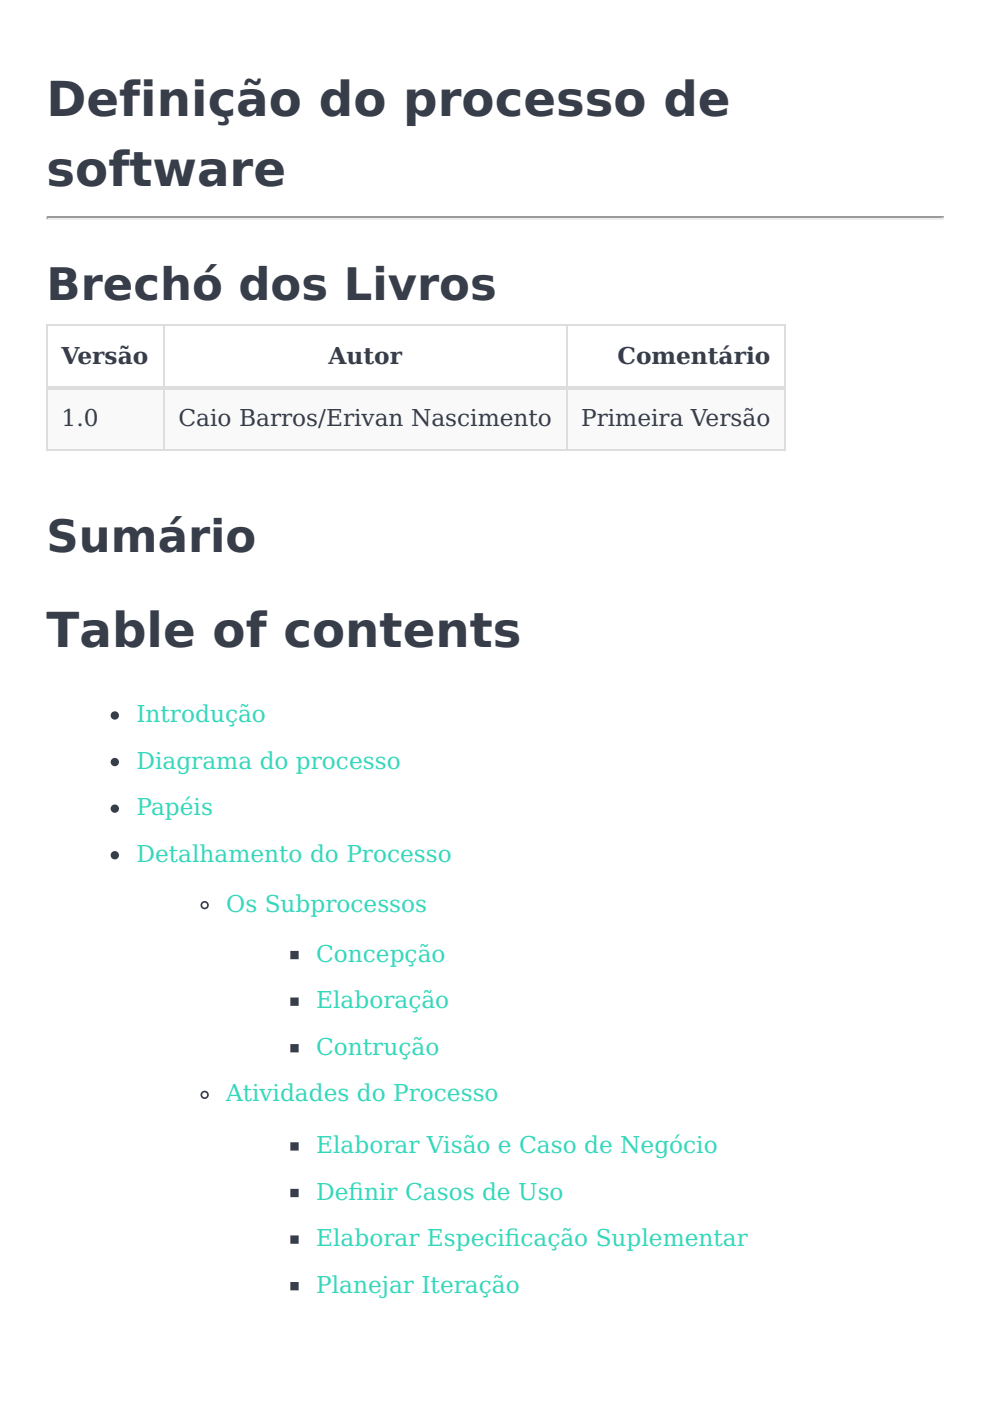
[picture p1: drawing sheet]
<svg xmlns="http://www.w3.org/2000/svg" width="210mm" height="297mm" viewBox="0 0 210 297" stroke-linecap="round" stroke-linejoin="round" font-family="sans-serif">
<path d="M9.9 46h190.1" fill="none" stroke="#9a9a9a" stroke-width=".35"/>
<path d="M9.9 46.4h190.1" fill="none" stroke="#eee" stroke-width=".35"/>
<path d="M9.9 45.9h.3v.3l-.3 .4z" fill="#9a9a9a"/>
<path d="M200 45.9v.7h-.3v-.4z" fill="#eee"/>
<g fill="#f9f9f9">
<path d="M9.9 82.2h24.7v13h-24.7z"/>
<path d="M34.6 82.2h85.3v13h-85.3z"/>
<path d="M119.9 82.2h46.3v13h-46.3z"/>
</g>
<path d="M9.9 69h156.6M10.1 68.8v26.8M34.7 68.8v26.8M120.1 68.8v26.8M166.3 68.8v26.8M9.9 95.4h156.6" fill="none" stroke="#ddd" stroke-width=".35"/>
<g fill="#ddd">
<path d="M119.9 81.8h46.6v.7h-46.6z"/>
<path d="M34.6 81.8h85.7v.7h-85.7z"/>
<path d="M9.9 81.8h25v.7h-25z"/>
</g>
<g fill="#373d49" stroke="#373d49" stroke-width=".35">
<circle cx="24.3" cy="151.7" r=".71"/>
<circle cx="24.3" cy="161.6" r=".71"/>
<circle cx="24.3" cy="171.5" r=".71"/>
<circle cx="24.3" cy="181.3" r=".71"/>
</g>
<g fill="none" stroke="#373d49" stroke-width=".35">
<circle cx="43.4" cy="191.9" r=".71"/>
<circle cx="43.4" cy="232.1" r=".71"/>
</g>
<g fill="#373d49" stroke="#373d49" stroke-width=".35">
<path d="M61.7 201.8h1.4v1.4h-1.4z"/>
<path d="M61.7 211.7h1.4v1.4h-1.4z"/>
<path d="M61.7 221.5h1.4v1.5h-1.4z"/>
<path d="M61.7 242.4h1.4v1.4h-1.4z"/>
<path d="M61.7 252.2h1.4v1.4h-1.4z"/>
<path d="M61.7 262.1h1.4v1.4h-1.4z"/>
<path d="M61.7 272h1.4v1.4h-1.4z"/>
</g>
<g font-size="10.2" fill="#373d49">
<text x="9.9" y="24.7">Definição do processo de</text>
<text x="9.9" y="39.5">software</text>
<text x="9.9" y="137.2">Table of contents</text>
</g>
<g font-size="9.5" fill="#373d49">
<text x="9.9" y="63.5">Brechó dos Livros</text>
<text x="9.9" y="117.1">Sumário</text>
</g>
<g font-size="4.9" fill="#373d49">
<text x="13.1" y="77.3">Versão</text>
<text x="69.6" y="77.3">Autor</text>
<text x="130.9" y="77.3">Comentário</text>
<text x="13.1" y="90.3">1.0</text>
<text x="37.8" y="90.3">Caio Barros/Erivan Nascimento</text>
<text x="123.2" y="90.3">Primeira Versão</text>
</g>
<g font-size="4.9" fill="#35d7bb">
<text x="28.9" y="153.1">Introdução</text>
<text x="28.9" y="163">Diagrama do processo</text>
<text x="28.9" y="172.9">Papéis</text>
<text x="28.9" y="182.7">Detalhamento do Processo</text>
<text x="48" y="193.3">Os Subprocessos</text>
<text x="67" y="203.9">Concepção</text>
<text x="67" y="213.8">Elaboração</text>
<text x="67" y="223.7">Contrução</text>
<text x="48" y="233.5">Atividades do Processo</text>
<text x="67" y="244.5">Elaborar Visão e Caso de Negócio</text>
<text x="67" y="254.4">Defnir Casos de Uso</text>
<text x="73.9" y="254.4">i</text>
<text x="67" y="264.2">Elaborar Especifcação Suplementar</text>
<text x="107.1" y="264.2">i</text>
<text x="67" y="274.1">Planejar Iteração</text>
</g>
</svg>
